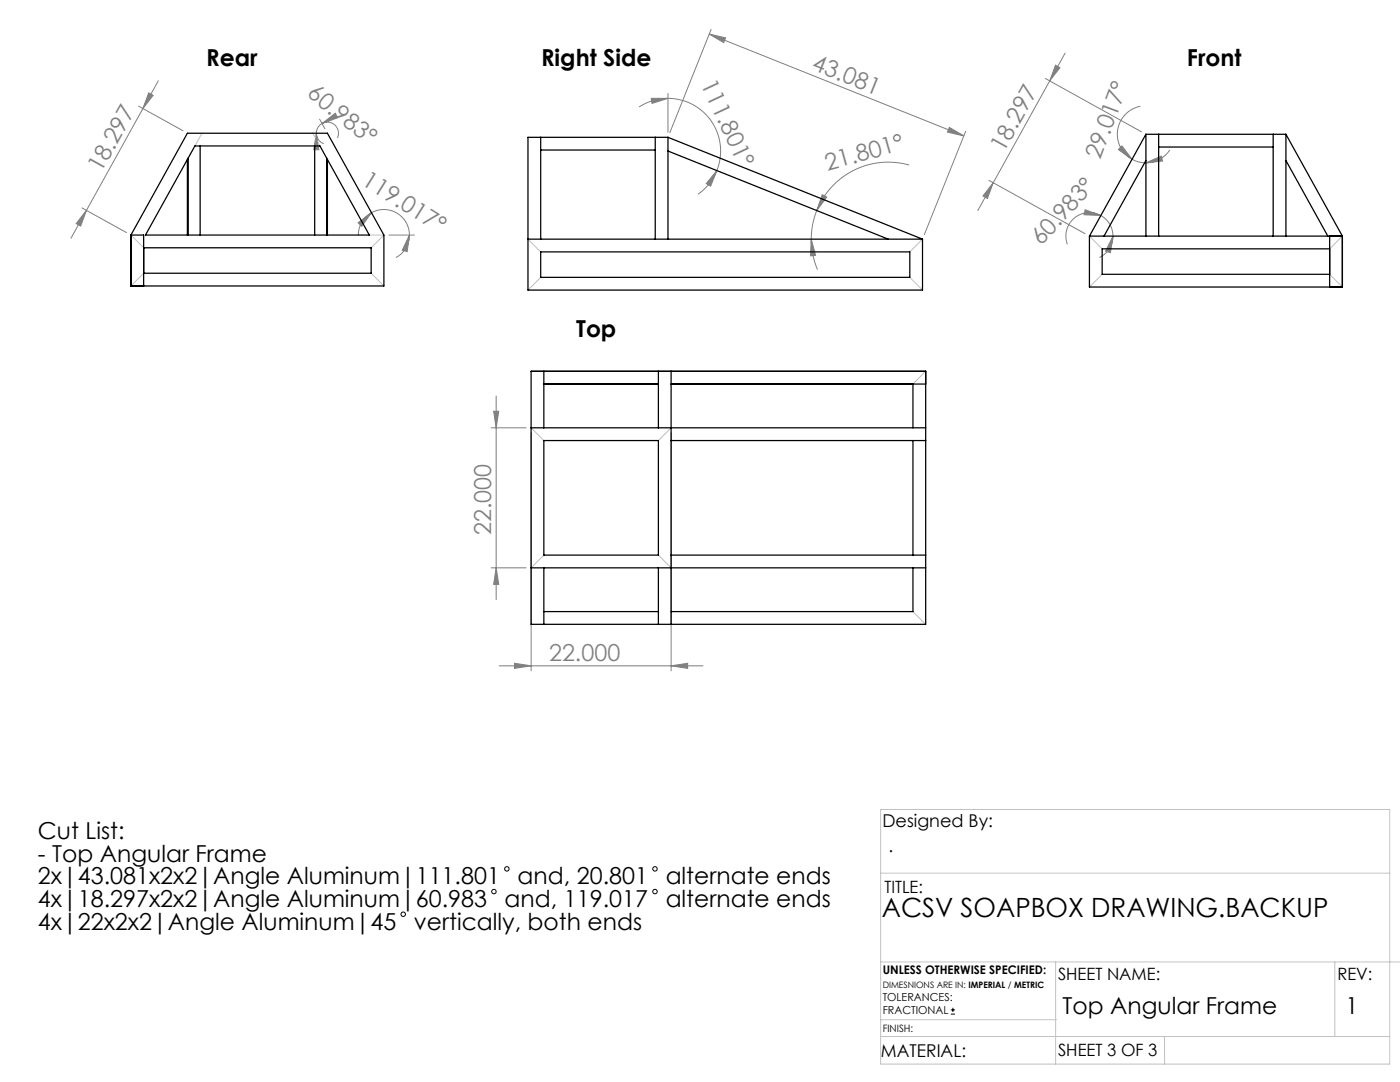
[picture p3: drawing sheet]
<svg xmlns="http://www.w3.org/2000/svg" width="279mm" height="216mm" viewBox="0 0 279 216" stroke-linecap="round" stroke-linejoin="round" font-family="sans-serif">
<g fill="none" stroke="#000" stroke-width=".2">
<path d="M189.7 202.4h.9M189.7 201.5h.9M190.2 201.1v.8"/>
<circle cx="98.6" cy="177.9" r=".44"/>
<circle cx="101.2" cy="173.4" r=".44"/>
<circle cx="130.7" cy="177.9" r=".44"/>
<circle cx="130.7" cy="173.4" r=".44"/>
<circle cx="80.5" cy="182.4" r=".44"/>
</g>
<g fill="none" stroke="#808080" stroke-width=".2">
<path d="M29.7 18.5l.9 .5-2.1 2.7zM31.6 16.1l-17.4 31.4M130 19.6h3.3l-3.2 1zM133.3 19.6a10.5 10.5 0 0 1 9.8 14.4M133.3 19.6a10.5 10.5 0 0 0-5.8 1.8M133.3 18.6v7.8M141.5 6.8l50.8 20.3M141.5 6.8l3.3 .8-.4 .9zM141.9 5.9l-8.2 20.6M208.6 15.7l19.2 10.6M210.6 13l.9 .5-2 2.6zM212.6 10.6l-14.4 25.9"/>
<path d="M27.6 21.2l8.9 4.9M63.1 26.6l.5 3.3h-1zM63.1 26.6a2.21 2.21 0 0 0 1.5 2.1M63.8 23.8l1.1 1.9M64.3 24.7l2.6-2.1 .5 .9zM64.3 24.7a2.21 2.21 0 0 0-1.2 1.9M64.3 24.7a2.21 2.21 0 0 1 2.6 .3 2.21 2.21 0 0 1 .4 2.5M143.1 34l-1.3 3.1-.9-.5zM143.1 34a10.5 10.5 0 0 1-3.8 4.8M164.1 38.9l.9 .4-2 2.7zM181.4 32.9a15.4 15.4 0 0 0-18.4 9.1M189.5 25.4l2.8 1.7-3.2-.7z"/>
<path d="M192.7 26.2l-8.2 20.6M197.3 36l19.2 10.6M198.2 36.5l-3.1 5.5M198.2 36.5l-1.1 3.1-.9-.5zM223.9 29.1l2 2.7-2.7-1.9zM225.9 31.8a5.7 5.7 0 0 0 2.8 .7M227.6 21.2a5.7 5.7 0 0 0-4.5 4.7 5.7 5.7 0 0 0 2.8 5.9M228.7 32.5l3-1.3 .3 .9zM233.4 29.9a5.7 5.7 0 0 1-4.7 2.6M16.4 41.5l8.9 4.9M17.3 42l-1.2 3.1-.9-.5zM71.5 44.4l2.6-2-1.9 2.8z"/>
<path d="M74.1 42.4a5.1 5.1 0 0 1 7.6 4.5M74.1 42.4a5.1 5.1 0 0 0-2.6 4.6M77.6 46.9h5.1M81.7 46.9l-.4 3.3-1-.3zM81.7 46.9a5.1 5.1 0 0 1-2.7 4.5M161.9 47.7l.9 3.2-1.1 .2zM161.9 47.7a15.4 15.4 0 0 0 1.3 6.1M163 42a15.4 15.4 0 0 0-1.1 5.7M216.6 41.9l3.1 1.1-3.3-.2zM219.7 43a4.7 4.7 0 0 1 2.4 4.1M219.7 43a4.7 4.7 0 0 0-5.3 .5 4.7 4.7 0 0 0-1.4 5.2M222.1 47.1l-.5 3.3-1-.3z"/>
<path d="M222.1 47.1a4.7 4.7 0 0 1-2.7 4.3M99 79v40.7M98 85.4h7M98.5 82.1h1l-.5 3.3zM106 86.4v47.5M133.9 86.4v47.5M98 113.3h7M99 113.3l.5 3.3h-1zM99.6 132.9h40.7M102.7 132.4l3.3 .5-3.3 .5zM133.9 132.9l3.3-.5v1z"/>
</g>
<g fill="none" stroke="#c0c0c0" stroke-width=".2">
<path d="M40.3 26.6l-1.4 2.5M62.4 26.6l1.4 2.5M26.1 46.9l2.6 2.5M28.7 54.5l-2.6 2.6M73.7 46.9h2.9l-2.5 2.5M74.1 54.5l2.5 2.6M105.4 47.7l2.5 2.6M107.9 55.3l-2.5 2.6M181.6 55.3l2.5 2.6M184.1 47.7l-2.5 2.6M217.4 47.1l2.6 2.6M220 54.7l-2.6 2.6"/>
<path d="M265.4 54.7l2.5 2.6M267.9 47.1l-2.5 2.6M184.7 74.1l-2.5 2.5M106 85.4l2.5 2.5M133.9 85.4l-2.5 2.5M108.5 110.8l-2.5 2.5M131.4 110.8l2.5 2.5M182.2 122l2.5 2.6M175.8 161.5h101.6v50.8h-101.6zM175.8 174.2h101.6M175.8 191.9h103.6M210.7 191.9v20.4"/>
<path d="M266.4 191.9v14.9M175.8 206.8h101.6M175.8 203.5h35M232.4 206.8v5.5"/>
</g>
<g fill="#808080">
<path d="M81.7 46.9l-.4 3.3-1-.3zM71.5 44.4l2.6-2-1.9 2.8z"/>
<path d="M189.5 25.4l2.8 1.7-3.2-.7zM141.5 6.8l3.3 .8-.4 .9z"/>
<path d="M143.1 34l-1.3 3.1-.9-.5zM130 19.6h3.3l-3.2 1z"/>
<path d="M64.3 24.7l2.6-2.1 .5 .9zM63.1 26.6l.5 3.3h-1z"/>
<path d="M133.9 132.9l3.3-.5v1zM102.7 132.4l3.3 .5-3.3 .5z"/>
<path d="M164.1 38.9l.9 .4-2 2.7zM161.9 47.7l.9 3.2-1.1 .2z"/>
<path d="M222.1 47.1l-.5 3.3-1-.3zM216.6 41.9l3.1 1.1-3.3-.2z"/>
<path d="M29.7 18.5l.9 .5-2.1 2.7zM17.3 42l-1.2 3.1-.9-.5z"/>
<path d="M210.6 13l.9 .5-2 2.6zM198.2 36.5l-1.1 3.1-.9-.5z"/>
<path d="M223.9 29.1l2 2.7-2.7-1.9zM228.7 32.5l3-1.3 .3 .9z"/>
<path d="M98.5 82.1h1l-.5 3.3zM99 113.3l.5 3.3h-1z"/>
</g>
<g fill="none" stroke="#000" stroke-width=".25">
<path d="M37.4 26.6h27.9l11.3 20.3v10.2h-50.5v-10.2zM37.4 31.8v15.1M37.6 31.5v15.4M38.9 29.1h24.9l9.9 17.8h-44.7zM39.9 29.1v17.8M62.8 29.1v17.8M65.2 31.5v15.4M65.3 31.8v15.1M107.9 27.4v20.3M107.9 29.9h22.9M130.8 27.4v20.3M133.3 27.4h-27.9v30.5h78.7v-10.2"/>
<path d="M133.3 27.4v20.3M133.3 30.1l44 17.6M133.3 27.4l50.8 20.3M228.7 26.8h27.9M228.7 26.8v20.3M228.7 32l-8.4 15.1M228.7 26.8l-11.3 20.3M231.2 26.8v20.3M231.2 29.3h22.9M254.1 26.8v20.3M256.6 26.8v20.3M256.6 26.8l11.3 20.3"/>
<path d="M256.6 32l8.4 15.1M26.1 46.9h2.6v10.2M28.7 49.4h45.4v5.1h-45.4M105.4 47.7h78.7M107.9 50.3h73.7v5h-73.7zM217.4 47.1h50.5M217.4 47.1v10.2h50.5v-10.2M265.4 49.7h-45.4v5h45.4M265.4 47.1v10.2M106 74.1h78.7v50.5h-78.7zM108.5 74.1v11.3M108.5 76.6h22.9"/>
<path d="M131.4 74.1v11.3M133.9 74.1v50.5M133.9 76.6h50.8M182.2 76.6v8.8M106 85.4h78.7M108.5 87.9h22.9v22.9h-22.9zM133.9 87.9h50.8M182.2 87.9v22.9M106 113.3h78.7M108.5 113.3v11.3M131.4 113.3v11.3M133.9 110.8h50.8"/>
<path d="M182.2 113.3v8.7h-48.3M108.5 122h22.9"/>
</g>
<text font-size="5.3" x="176" y="182.9">ACSV SOAPBOX DRAWING.BACKUP</text>
<g font-size="4.7">
<text x="41.2" y="13.1">Rear</text>
<text x="108" y="13.1">Right Side</text>
<text x="236.9" y="13.1">Front</text>
<text x="115" y="67.2">Top</text>
<text x="7.6" y="167.4">Cut List:</text>
<text x="7.6" y="171.9">- Top Angular Frame</text>
<text x="7.6" y="176.5">2x|43.081x2x2|Angle Aluminum|111.801</text>
<text x="103.3" y="176.5">and, 20.801</text>
<text x="132.9" y="176.5">alternate ends</text>
<text x="7.6" y="181">4x|18.297x2x2|Angle Aluminum|60.983</text>
<text x="7.6" y="185.5">4x|22x2x2|Angle Aluminum|45</text>
<text x="82.6" y="185.5">vertically, both ends</text>
<text x="100.7" y="181">and, 119.017</text>
<text x="132.9" y="181">alternate ends</text>
<text x="212.1" y="202.2">Top Angular Frame</text>
<text x="268.5" y="202.2">1</text>
</g>
<g font-size="4.7" fill="#808080">
<text x="139.8" y="16.8" transform="rotate(65 139.8 16.8)">111.801°</text>
<text x="161.8" y="13.8" transform="rotate(22 161.8 13.8)">43.081</text>
<text x="61.1" y="19" transform="rotate(39 61.1 19)">60.983°</text>
<text x="20.2" y="34.6" transform="rotate(-61 20.2 34.6)">18.297</text>
<text x="165.1" y="34.1" transform="rotate(-16 165.1 34.1)">21.801°</text>
<text x="200.3" y="30.5" transform="rotate(-61 200.3 30.5)">18.297</text>
<text x="219.6" y="32" transform="rotate(-70 219.6 32)">29.017°</text>
<text x="71.9" y="36.8" transform="rotate(32 71.9 36.8)">119.017°</text>
<text x="207.8" y="49.1" transform="rotate(-47 207.8 49.1)">60.983°</text>
<text x="98" y="106.7" transform="rotate(-90 98 106.7)">22.000</text>
<text x="109.6" y="131.8">22.000</text>
</g>
<g font-size="3.5">
<text x="176.1" y="165">Designed By:</text>
<text x="177.3" y="169.9">.</text>
<text x="175.8" y="210.8">MATERIAL:</text>
</g>
<g font-size="3.4">
<text x="176.5" y="178.1">TITLE:</text>
<text x="211.2" y="195.5">SHEET NAME:</text>
<text x="266.9" y="195.5">REV:</text>
<text x="211.2" y="210.8">SHEET 3 OF 3</text>
</g>
<text font-size="2.4" x="176.2" y="194.4">UNLESS OTHERWISE SPECIFIED:</text>
<g font-size="2.2">
<text x="176.2" y="199.7">TOLERANCES:</text>
<text x="176.2" y="202.3">FRACTIONAL</text>
</g>
<text font-size="2" x="176.2" y="205.9">FINISH:</text>
<text font-size="1.8" x="176.2" y="197.1">DIMESNIONS ARE IN: IMPERIAL / METRIC</text>
</svg>
